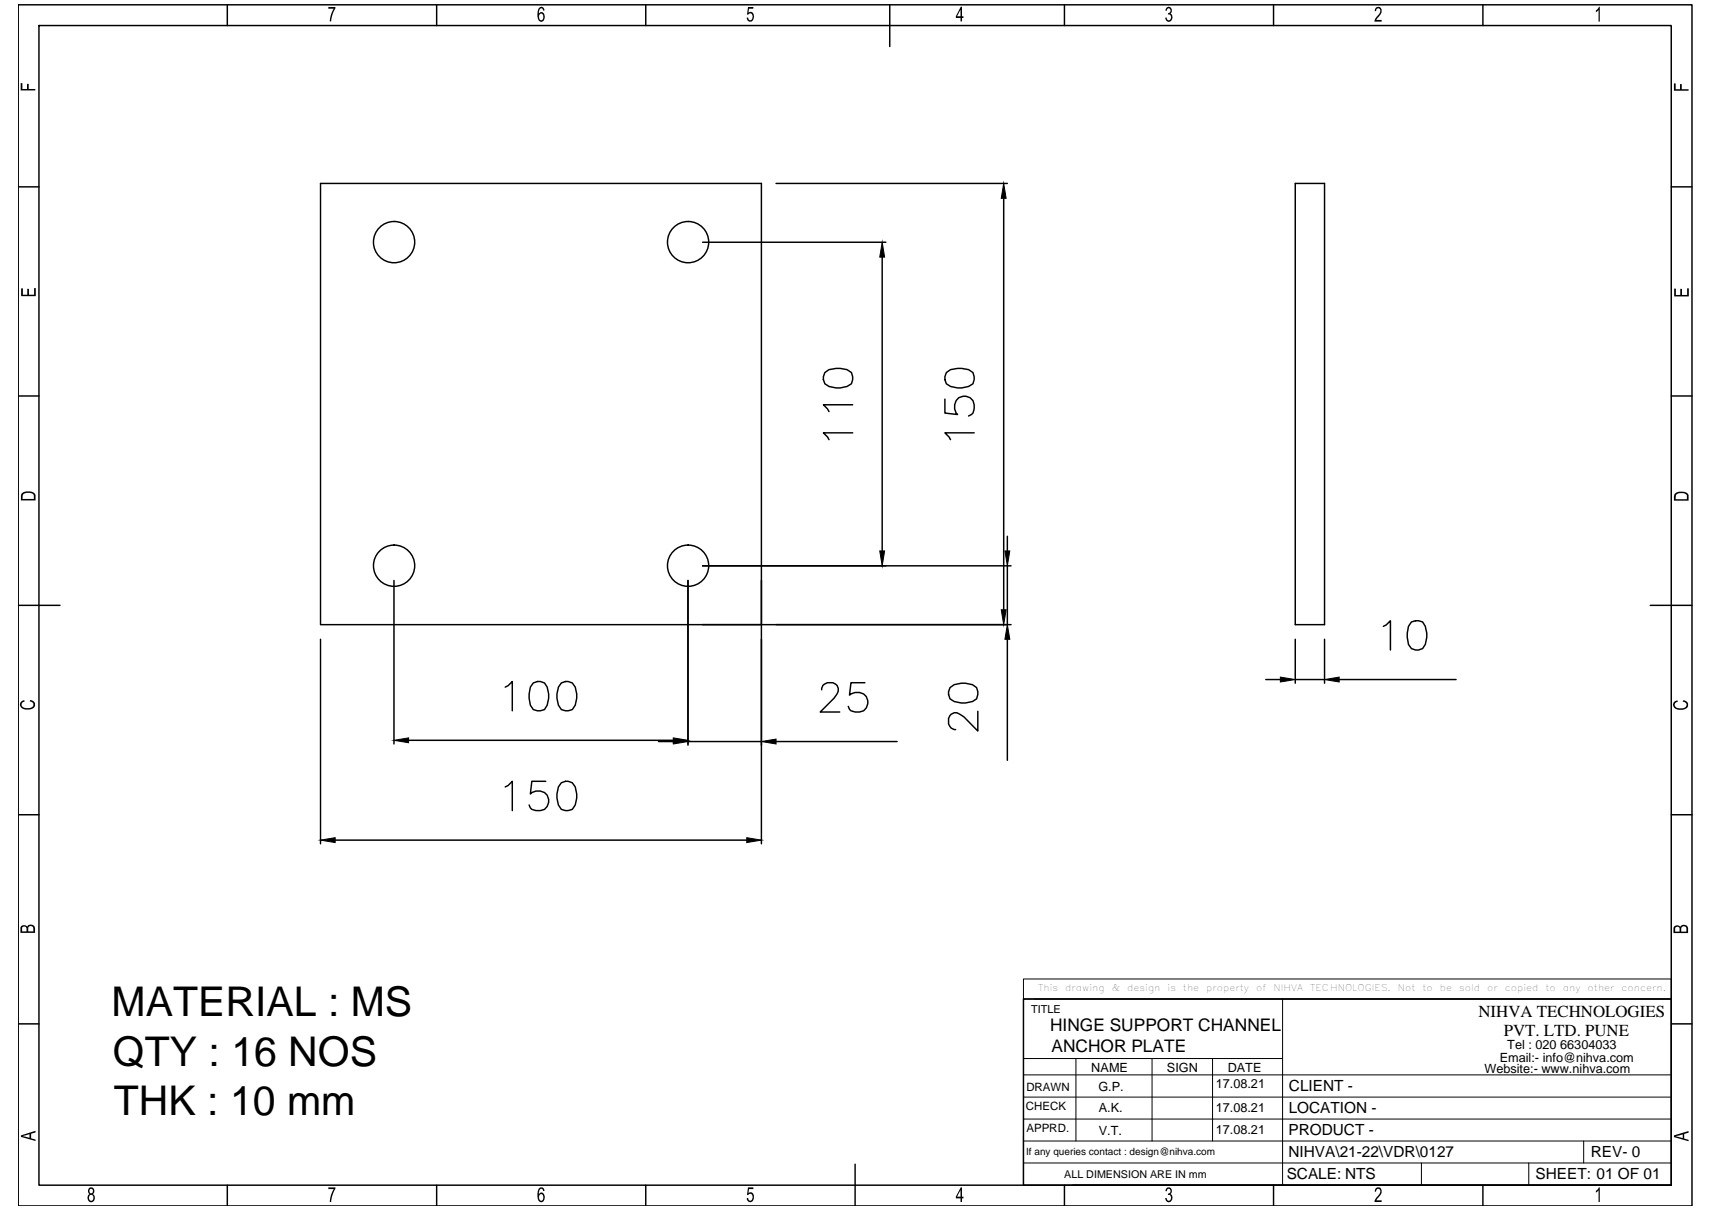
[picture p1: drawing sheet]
<svg xmlns="http://www.w3.org/2000/svg" width="297mm" height="210mm" viewBox="0 0 297 210" stroke-linecap="round" stroke-linejoin="round" font-family="sans-serif">
<!-- layer: 0 -->
<g fill="none" stroke="#000" stroke-width=".25">
<path d="M3.2 .8h290.4v208.4h-290.4zM6.8 4.4h283.2v201.2h-283.2zM39.4 .8v3.6M75.8 .8v3.6M112 .8v3.6M154.4 .8v7.3M184.7 .8v3.6M221 .8v3.6M257.3 .8v3.6M3.2 32.4h3.6M55.6 31.8h76.5v76.6h-76.5zM134.6 31.8h40.2"/>
<path d="M174.1 34.4v71.4M224.7 31.8h5.1v76.6h-5.1zM290 32.4h3.6M121.9 42h31.8M153.1 44.6v51M3.2 68.7h3.6M143.1 64.6l.7-.5 1.3-.2 1.9 .2 .7 .5 .2 .7-.2 1.3a4 4 0 0 1-4.6 0l-.2-.7v-.6zM147.9 75.1h-5l.7 .7 .2 .5M147.9 70.2h-5l.7 .7 .2 .5M163.9 69.2v2.5l2.2 .2a1.81 1.81 0 0 1 0-2.7 1.81 1.81 0 0 1 2.7 .3 2.17 2.17 0 0 1-.2 2.4l-.6 .3M164.2 64.6l.7-.5 1.2-.2 1.9 .2 .8 .5 .2 .7-.2 1.3a4 4 0 0 1-4.6 0l-.3-.7v-.6zM169 75.1h-5.1l.8 .7 .2 .5"/>
<path d="M290 68.7h3.6M121.9 98.2h53.5M174.8 93v2.6M174.8 98.2v10.2M3.2 105h7.2M55.6 110.9v35.5M68.4 100.7v28.4M87.7 119.2l.5-.3 .7-.7v5.1M92.5 118.5a1.62 1.62 0 0 1 2.4 .7 4.2 4.2 0 0 1-.4 3.9l-.7 .2-1.3-.2-.5-.8-.2-1.9 .2-1.2zM97.4 118.5a1.63 1.63 0 0 1 2.4 .7 4.1 4.1 0 0 1-.5 3.9l-.7 .2-1.2-.2a3.8 3.8 0 0 1 0-4.6zM119.4 100.7v28.6M121.9 108.4h53.5"/>
<path d="M132.1 100.7v45.7M142.6 119.7a1.15 1.15 0 0 1 .9-1.3h1a1.24 1.24 0 0 1 .7 2l-.5 .7-2.4 2.4h3.4M150.1 118.4h-2.5l-.2 2.2a1.83 1.83 0 0 1 2.7 0 1.83 1.83 0 0 1-.3 2.7 2.23 2.23 0 0 1-2.4-.3l-.2-.5M164.8 119.3a3.8 3.8 0 0 1 4.6 0l.3 .7-.3 1.2a4 4 0 0 1-4.6 0l-.2-.7v-.5zM174.8 110.9v21M219.6 117.9h2.6M224.7 110.9v7.6M224.7 117.9h5.1M229.8 110.9v7.6M232.4 117.9h20.2M240 108.7l.5-.3 .7-.7v5.1M244.9 107.9l.7-.2 1.2 .2a4 4 0 0 1 0 4.6 1.67 1.67 0 0 1-2.4-.7l-.2-2 .2-1.1z"/>
<path d="M286.3 105h7.3M70.9 128.4h45.9M87.7 136.5l.5-.2 .7-.8v5.1M94.7 135.5h-2.4l-.3 2.2a1.82 1.82 0 0 1 2.7 0 1.82 1.82 0 0 1-.2 2.7 2.23 2.23 0 0 1-2.5-.2l-.2-.6M97.4 135.8a1.63 1.63 0 0 1 2.4 .7 4.1 4.1 0 0 1-.5 3.9l-.7 .2-1.2-.2a3.8 3.8 0 0 1 0-4.6zM114.2 128.6h2.6M119.4 128.6h12.7M134.6 128.6h21M169.7 123.4v3.4l-2.5-2.4-.7-.5a1.2 1.2 0 0 0-1.9 .7v1a1.25 1.25 0 0 0 1.2 1M3.2 141.3h3.6M58.2 145.7h71.4M290 141.3h3.6"/>
<path d="M3.2 177.6h3.6M177.6 173.3h112.4v32.3h-112.4zM290 177.6h3.6M39.4 205.6v3.6M75.8 205.6v3.6M112 205.6v3.6M148.4 202v7.2M184.7 205.6v3.6M186.1 205.6h103.9M221 205.6v3.6M257.3 205.6v3.6"/>
<circle cx="68.4" cy="42" r="3.6"/>
<circle cx="119.4" cy="42" r="3.6"/>
<circle cx="68.4" cy="98.1" r="3.6"/>
<circle cx="119.4" cy="98.1" r="3.6"/>
</g>
<g fill="#000">
<path d="M3.6 14.4h.3v1h.8v-.9h.3v.9h1.1v.3h-2.5zM57 1.2h1.2v.3l-.6 1.1-.1 1.1h-.3l.1-.5 .2-1 .4-.7h-.9zM129.8 1.2h.9v.3h-.8v.7l.1-.1a.73 .73 0 0 1 .7 .3 .73 .73 0 0 1 .1 .8l-.3 .5-.5 .1-.4-.5v-.2l.2-.1a.41 .41 0 0 0 .4 .5 .41 .41 0 0 0 .4-.5l-.1-.3a.37 .37 0 0 0-.3-.4 .37 .37 0 0 0-.4 .3l-.2-.1zM202.4 1.3l.3-.1a.62 .62 0 0 1 .6 .4 .62 .62 0 0 1-.2 .8l.2 .1 .1 .4-.2 .7-.4 .2-.4-.1-.2-.5 .2-.2a.4 .4 0 0 0 .5 .5 .4 .4 0 0 0 .3-.6l-.1-.2a.3 .3 0 0 0-.5-.2l.2-.2a.39 .39 0 0 0 .3-.5 .39 .39 0 0 0-.5-.3l-.2 .4-.2-.1zM238.7 1.3l.7-.1 .3 .4-.1 .8-.8 1 .9 .1v.3h-1.2l.1-.6 .7-.8 .2-.4a.39 .39 0 0 0-.4-.6 .39 .39 0 0 0-.4 .5h-.2zM277.4 1.2h.2v2.6h-.2v-2l-.5 .3v-.3l.3-.2zM290.4 14.5h.3v1h.8v-.9h.3v.9h1.2v.2h-2.6zM3.7 50h.3v1.1h.7v-1h.3v1h.9v-1.1h.3v1.4h-2.5zM290.5 50.1h.3v1.1h.7v-1.1h.3v1.1h.9v-1.2h.3v1.4h-2.5zM3.7 121.7l.5-.3 .1 .3-.4 .2-.1 .2v.4l.2 .2 .4 .1h.8l.3-.1a.53 .53 0 0 0 .2-.7 .53 .53 0 0 0-.5-.3v-.3l.6 .3 .3 .3-.1 .6-.6 .4-1.1 .1-.5-.2-.3-.4v-.4zM290.4 121.8l.6-.3 .1 .2-.3 .2a.53 .53 0 0 0-.2 .7 .53 .53 0 0 0 .6 .2l.8 .1 .6-.4a.55 .55 0 0 0-.1-.5 .55 .55 0 0 0-.5-.3v-.2h.2l.4 .2 .3 .3-.1 .7-.8 .4h-.8l-.6-.2-.3-.6zM57 206h1.2v.3l-.6 1.2-.1 1h-.3l.1-.6 .2-.8 .4-.8h-.9z"/>
<path d="M129.8 206h.9v.3h-.8v.7l.2-.2 .4 .1 .3 .7-.1 .7-.3 .2h-.5l-.2-.2-.1-.5h.2l.2 .5h.3l.3-.5-.1-.6a.35 .35 0 0 0-.4-.1 .35 .35 0 0 0-.3 .2h-.2zM202.3 206.2l.3-.2h.4l.2 .1 .1 .7-.2 .3 .2 .2 .1 .4-.1 .6-.4 .3h-.3l-.3-.2-.1-.6h.2v.1a.4 .4 0 0 0 .5 .4 .4 .4 0 0 0 .3-.6 .45 .45 0 0 0-.6-.4l.1-.3a.38 .38 0 0 0 .4-.4 .38 .38 0 0 0-.6-.2l-.1 .3-.2-.1zM238.7 206.1l.6-.1 .4 .4v.5l-.1 .4-.8 .9h.9v.3h-1.2l.2-.6 .8-1v-.4a.38 .38 0 0 0-.5-.3 .38 .38 0 0 0-.3 .5h-.2zM277.4 206h.2v2.5h-.2v-2l-.5 .4v-.3l.3-.3z"/>
<path d="M93.5 1.3l.3-.1h.3l.2 .2 .2 .4h-.2l-.2-.2a.3 .3 0 0 0-.3-.1 .3 .3 0 0 0-.2 .3l-.1 .6a.54 .54 0 0 1 .7-.2 .54 .54 0 0 1 .3 .6v.5l-.3 .4-.4 .1-.4-.3-.2-.6v-.7zM93.7 2.4l-.2 .5 .1 .3a.37 .37 0 0 0 .5 .3 .37 .37 0 0 0 .2-.6v-.2a.38 .38 0 0 0-.6-.3z"/>
<path d="M166.7 1.2h.2v1.6h.3v.3h-.3v.6h-.2v-.6h-.9v-.3zM166.7 1.7l-.6 1.1h.6z"/>
<path d="M3.9 85.5l.6-.3h.8l.6 .3 .3 .4v.9h-2.6v-.8zM4.2 85.6l-.2 .2-.1 .8h2v-.7l-.2-.2-.5-.2z"/>
<path d="M290.6 85.7l.7-.4 1.3 .1 .4 .5v1h-2.6zM290.9 85.8l-.1 .1-.1 .7h2v-.7l-.4-.3-.9-.1z"/>
<path d="M3.6 160.8l.5-.3 .4 .1a.19 .19 0 0 0 .2 .1 .19 .19 0 0 0 .2-.2l.6-.1 .5 .3 .1 1.1h-2.6zM3.9 160.8l-.1 .8h.8v-.5a.41 .41 0 0 0-.2-.3 .41 .41 0 0 0-.5 0zM5 160.7l-.1 .2v.7h.9l-.1-.6a.49 .49 0 0 0-.7-.3z"/>
<path d="M290.4 160.8l.5-.3 .4 .1 .2 .2 .5-.4 .6 .1 .3 .4v1h-2.5zM290.7 160.9l-.1 .7h.8v-.4a.4 .4 0 0 0-.2-.4 .4 .4 0 0 0-.5 .1zM291.8 160.8l-.1 .2v.6h.9v-.5a.46 .46 0 0 0-.3-.4 .46 .46 0 0 0-.5 .1z"/>
<path d="M3.6 197l2.6-.8v.3l-.8 .2v.8l.8 .2v.2l-2.6-.7zM3.9 197.1l1.2 .3v-.6z"/>
<path d="M290.4 197l2.6-.8v.3l-.8 .2v.8l.8 .2v.3l-2.6-.7zM290.8 197.1l1.2 .3v-.6z"/>
<path d="M15.5 206.1l.3-.1a.61 .61 0 0 1 .6 .4 .61 .61 0 0 1-.3 .7l.3 .4v.6l-.3 .4-.4 .1-.3-.2-.2-.5v-.4l.4-.4-.3-.3v-.4zM15.7 206.2l-.1 .2a.36 .36 0 0 0 0 .5 .36 .36 0 0 0 .5 0 .36 .36 0 0 0-.1-.5l-.1-.2zM15.6 207.3l-.2 .3v.4a.42 .42 0 0 0 .6 .2 .42 .42 0 0 0 .2-.6l-.2-.3z"/>
<path d="M93.5 206.2l.3-.2h.3l.4 .5v.1h-.3a.36 .36 0 0 0-.4-.4 .36 .36 0 0 0-.3 .5v.5l.2-.3h.4l.4 .4-.1 .9-.4 .4-.3-.1-.4-.6-.1-.9zM93.8 207.2l-.3 .2v.4a.39 .39 0 0 0 .4 .5 .39 .39 0 0 0 .4-.5v-.2a.4 .4 0 0 0-.5-.4z"/>
<path d="M166.7 206h.2v1.6h.3v.3h-.3v.6h-.2v-.6h-.9v-.3zM166.7 206.4l-.6 1.2h.6z"/>
</g>
<g fill="none" stroke="#000" stroke-width=".17">
<path d="M177.6 169.8h112.4v3.5h-112.4zM177.6 173.3v32.3M179.5 173.3h110.5M222.5 173.3v32.3M177.6 197.9h112.4M177.6 194.1h112.4M177.6 190.3h112.4M177.6 186.5h112.4M177.6 183.6h44.9M186.7 183.6v14.3M199.9 183.6v14.3M210.4 183.6v14.3"/>
<path d="M274.8 197.9v3.8M177.6 201.7h112.4M246.6 201.7v3.9M265.2 201.7v3.9"/>
</g>
<g fill="#000" stroke="#000" stroke-width=".17">
<path d="M174.1 31.8l.5 2.6h-.9zM153.1 42l.4 2.6h-.9zM152.6 95.6h.9l-.4 2.6zM174.4 95.6h.8l-.4 2.6zM173.7 105.8h.9l-.5 2.6zM174.8 108.4l.4 2.5h-.8zM222.2 117.5l2.5 .4-2.5 .4zM229.8 117.9l2.6-.4v.8zM68.4 128.4l2.5-.4v.8zM116.8 128.2l2.6 .4-2.6 .5zM116.8 128l2.6 .4-2.6 .4zM132.1 128.6l2.5-.4v.9z"/>
<path d="M55.6 145.7l2.6-.4v.9zM129.6 145.3l2.5 .4-2.5 .5z"/>
</g>
<g font-size="7.1">
<text x="19.4" y="176.3">MATERIAL : MS</text>
<text x="19.6" y="184.9">QTY : 16 NOS</text>
<text x="19.8" y="193.4">THK : 10 mm</text>
</g>
<g font-size="3">
<text x="182.2" y="178.9">HINGE SUPPORT CHANNEL</text>
<text x="182.4" y="182.6">ANCHOR PLATE</text>
</g>
<g font-size="2.9">
<text x="256.5" y="176.4">NIHVA TECHNOLOGIES</text>
<text x="260.9" y="179.7">PVT. LTD. PUNE</text>
</g>
<g font-size="2.7">
<text x="223.6" y="189.3">CLIENT -</text>
<text x="223.5" y="197">PRODUCT -</text>
<text x="223.6" y="193.2">LOCATION -</text>
<text x="223.5" y="200.8">NIHVA\21-22\VDR\0127</text>
<text x="276" y="200.7">REV- 0</text>
<text x="223.3" y="204.6">SCALE: NTS</text>
<text x="266.4" y="204.6">SHEET: 01 OF 01</text>
</g>
<g font-size="2.2">
<text x="189.3" y="185.9">NAME</text>
<text x="202.5" y="185.9">SIGN</text>
<text x="213" y="185.9">DATE</text>
<text x="260.2" y="184.2">Email:- info@nihva.com</text>
<text x="261.5" y="181.9">Tel : 020 66304033</text>
<text x="190.6" y="189.2">G.P.</text>
<text x="210.9" y="188.7">17.08.21</text>
<text x="257.5" y="186.2">Website:- www.nihva.com</text>
<text x="190.7" y="193">A.K.</text>
<text x="190.7" y="196.8">V.T.</text>
<text x="210.9" y="192.9">17.08.21</text>
<text x="210.9" y="196.8">17.08.21</text>
</g>
<g font-size="2">
<text x="178.1" y="189.2">DRAWN</text>
<text x="178" y="192.6">CHECK</text>
<text x="178.1" y="196.4">APPRD.</text>
</g>
<g font-size="1.9">
<text x="178.9" y="175.8">TITLE</text>
<text x="184.6" y="204.3">ALL DIMENSION ARE IN mm</text>
</g>
<text font-size="1.7" x="178" y="200.3">If any queries contact : design@nihva.com</text>
<g font-size="1.6">
<text x="180.1" y="171.9">This</text>
<text x="184.8" y="171.9">drawing</text>
<text x="192.9" y="171.9">&amp;</text>
<text x="195.6" y="171.9">design</text>
<text x="202.6" y="171.9">is</text>
<text x="205.2" y="171.9">the</text>
<text x="209.3" y="171.9">property</text>
<text x="218" y="171.9">of</text>
<text x="221" y="171.9">NIHVA</text>
<text x="227.3" y="171.9">TECHNOLOGIES.</text>
<text x="242.5" y="171.9">Not</text>
<text x="246.8" y="171.9">to</text>
<text x="249.8" y="171.9">be</text>
<text x="253.2" y="171.9">sold</text>
<text x="258" y="171.9">or</text>
<text x="261.1" y="171.9">copied</text>
<text x="268.1" y="171.9">to</text>
<text x="271.1" y="171.9">any</text>
<text x="275.5" y="171.9">other</text>
<text x="281.4" y="171.9">concern.</text>
</g>
</svg>
